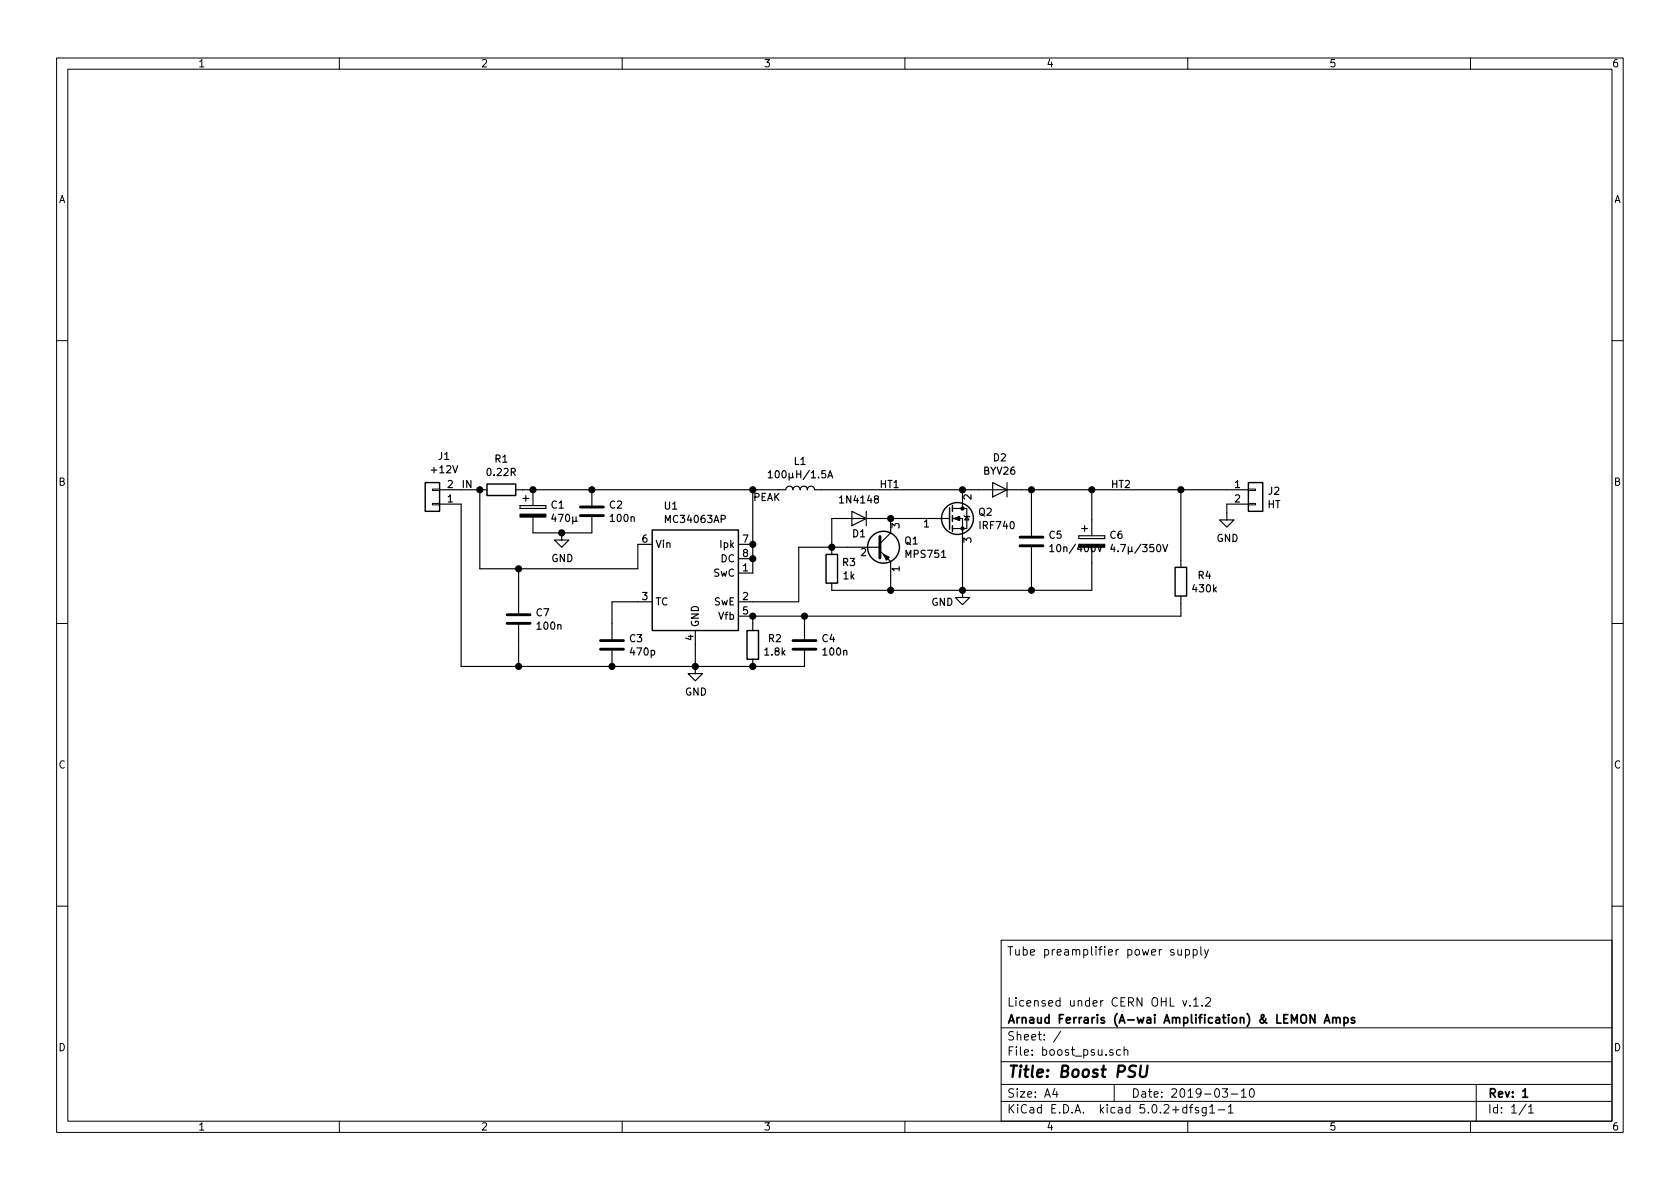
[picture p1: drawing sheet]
<svg xmlns="http://www.w3.org/2000/svg" width="297mm" height="210mm" viewBox="0 0 297 210" stroke-linecap="round" stroke-linejoin="round" font-family="sans-serif">
<g fill="none" stroke="#000" stroke-width=".18">
<path d="M10 10.3h277v189.9h-277zM12 12.2h273v186.1h-273zM60 10.3v1.9M110 10.3v1.9M160 10.3v1.9M210 10.3v1.9M260 10.3v1.9M10 60.2h2M285 60.2h2M76.5 86.5h1.2v.2h-1.2zM76.5 89h1.2v.3h-1.2zM220.7 89h1.3v.3h-1.3z"/>
<path d="M220.7 86.5h1.3v.2h-1.3zM10 110.3h2M285 110.3h2M10 160.2h2M177 166.3h108v32h-108zM208.3 167.9v.9l.4 .1 .2-.1M208.9 167.9v1M209.1 176.9l.4 1 .3-1M209.6 168l.4-.1 .3 .3v.6l-.3 .1-.4-.1M209.6 167.9v1.5M210.4 177.8v.1M211 168l.4-.1 .3 .3-.1 .6-.2 .1-.4-.1"/>
<path d="M211 167.9v1.5M211 176.9l.5-.5v1.5M211 177.9h.9M212.3 167.4v1.3l.2 .2M212.5 177.8v.1M213 167.9l.3 1M213.2 176.6l.2-.2h.3l.3 .2v.3l-.9 1h.9M213.7 167.9l-.5 1.4-.2 .1M285 160.2h2M60 198.3v1.9M110 198.3v1.9M160 198.3v1.9"/>
<path d="M177 194.8h108M177 191.8h108M177 187.8h108M177 181.8h108M186.5 192.5l-.4 1h1M186.8 193v1M187.6 182.3l-1.3 2M196.8 185.7a.37 .37 0 0 0-.6 .1l.1 .2 .5 .2v.1l-.2 .3-.4-.1M197 191.8v3M198.1 185.7l-.4-.1-.3 .3 .1 .6 .2 .1 .4-.1M198.8 185.7a.37 .37 0 0 1 .6 .1v.8M198.8 185.1v1.5"/>
<path d="M210 198.3v1.9M210.3 195.8h.6M210.9 195.3l-.4 .2v1.3M211.9 195.9l-.4-.1-.2 .2 .1 .3 .5 .1v.3h-.6M213.3 195.8v1.2l-.3 .3h-.4M213.3 195.9l-.5-.1-.3 .3 .1 .6 .2 .1 .5-.1M213.9 195.8l.4-.5v1.5M213.9 196.8h.9M215.4 196.3h1.1M216.1 192.5h.9l-.4 .6 .4 .1v.7l-.2 .1-.7-.1M217.2 195.8l.4-.5v1.5M217.2 196.8h.8"/>
<path d="M217.7 193.5h1.1M219.5 193l.4-.5v1.5M219.5 194h.8M221.1 192.6l.2-.1a.8 .8 0 0 1 .5 .8 .8 .8 0 0 1-.5 .7 1 1 0 0 1-.2-1.4zM260 198.3v1.9M261 191.8v6.5M269.8 195.2l-1.2 2M270.3 195.8l.4-.5v1.5M270.3 196.8h.8"/>
</g>
<path d="M232.5 179.4v1.5l-.9-1.5v1.5M235.6 179.9v1M237.6 179.9v1.5M234.1 180.9l.5-1.5 .5 1.5M234.3 180.5h.7M235.6 180.1l.2-.2 .4 .1 .1 .9M236.3 180.1a.36 .36 0 0 1 .3-.2 .36 .36 0 0 1 .3 .2v.8M237.6 180l.4-.1 .4 .3-.1 .6-.3 .1-.4-.1M239.5 180a.37 .37 0 0 0-.6 .1l.1 .3 .5 .1v.1l-.2 .3-.4-.1M269.2 193l.5-.5v1.5M269.2 194h.9" fill="none" stroke="#000" stroke-width=".3"/>
<path d="M201.7 188.4l-.2 1.7 .2 .2a.66 .66 0 0 0 1-.2l.2-1.7" fill="none" stroke="#000" stroke-width=".41"/>
<g fill="none" stroke="#000" stroke-width=".25">
<path d="M75.2 85.3h2.5v5.1h-2.5zM86.1 85.6h5.1v2h-5.1zM115.3 93.7h15.3v17.8h-15.3zM146 98h2.1v5.1h-2.1zM167.9 89.8v3.8M168.4 89.4v1M168.4 91.2v1M168.4 93v1M220.7 85.3h2.6v5.1h-2.6zM132.1 111.5h2v5.1h-2zM207.8 100.3h2v5.1h-2z"/>
<circle cx="156.2" cy="96.8" r="2.82"/>
<circle cx="169.3" cy="91.7" r="2.82"/>
</g>
<g fill="none" stroke="#000" stroke-width=".2">
<path d="M77.7 86.6h8.4M77.7 89.1h3.8v28.8h60.7v-2.8M84.8 86.6v14h28v-4.3h2.5M91.2 86.6h47.7a.63 .63 0 0 1 .7-.6 .63 .63 0 0 1 .6 .6 .63 .63 0 0 1 .6-.6 .63 .63 0 0 1 .7 .6 .63 .63 0 0 1 .6-.6 .63 .63 0 0 1 .6 .6 .63 .63 0 0 1 .7-.6 .63 .63 0 0 1 .6 .6h76.7M91.9 89.4v.5zM91.9 89.9h4.6zM91.9 89.4h4.6zM92.5 88.1h1M93 87.6v1M94.2 91.4v2.8h10.4v-2.8M94.2 86.6v2.8M96.5 89.4v.5z"/>
<path d="M99.3 94.2v1.3h1.3l-1.3 1.3-1.3-1.3h1.3M104.6 86.6v2.8M130.6 96.3h2.5M130.6 98.8h2.5M133.1 86.6v14.7h-2.5M135.8 83.6l.4-.4v1.3M135.8 84.5h.8M146.4 84.5l.4-1.3 .4 1.3M146.5 84.1h.6M150.6 90.4l2.6 1.3-2.6 1.3zM153.2 90.4v2.6M155.6 97.4l1.9 1.9v5.1"/>
<path d="M155.6 96.8h-14.4v9.6h-10.6M157.5 91.7v2.5l-1.9 1.9M167.9 91.7h-20.8v6.3M168.4 91.7h1.8v14h1.2l-1.2 1.2-1.3-1.2h1.3M168.4 89.9h1.8M170.2 89.9h.7v3.6h-2.5M170.2 86.6v3.3M170.4 91.2l.2 .1h.7l.1 .1M170.9 91.3l.4 .6h-.7zM175.5 85.3l2.6 1.3-2.6 1.3zM178.1 85.3v2.6M182.4 86.6v8.1"/>
<path d="M182.4 96.8v7.6M185.6 96.6l.4-.3v1.3M185.6 97.6h.7M190.8 94.7v.5zM190.8 95.2h4.5zM190.8 94.7h4.5zM191.3 93.5h1M191.8 93v1M193 96.8v7.6h-45.9v-1.3M193 86.6v8.1M194 96.3l.4 1.3 .5-1.3M195.3 94.7v.5z"/>
<path d="M196.7 96.2l-.3 .9h.8M205.6 96.3l.4 1.3 .5-1.3M208.8 86.6v13.7M220.7 89.1h-3.8v2.8h1.3l-1.3 1.3-1.3-1.3h1.3M91.7 100.6v7.9M91.7 110.5v7.4M108.2 115.1v2.8M115.3 106.4h-7.1v6.6M122.9 111.5v7.6h1.3l-1.3 1.3-1.2-1.3h1.2M133.1 109v2.5M133.1 116.6v1.3M142.2 109v4"/>
<path d="M208.8 105.4v3.6h-78.2"/>
</g>
<path d="M102.6 91.2h4.1M102.6 89.7h4.1M155.6 94.9v3.8M180.3 96.5h4.1M180.3 95h4.1M89.7 110.2h4M89.7 108.7h4M106.2 114.8h4M106.2 113.3h4M140.2 114.8h4.1M140.2 113.3h4.1" fill="none" stroke="#000" stroke-width=".51"/>
<g fill="#000" stroke="#000" stroke-width=".2">
<path d="M91.9 90.9h4.6v.5h-4.6zM156.2 98l1 .5-.5 .6zM168.7 91.7l1-.4v.8zM190.8 96.3h4.5v.5h-4.5z"/>
<circle cx="170.2" cy="93.5" r=".28"/>
<circle cx="170.2" cy="89.9" r=".28"/>
</g>
<g fill="#000" stroke="#000" stroke-width=".25">
<circle cx="84.8" cy="86.6" r=".51"/>
<circle cx="94.2" cy="86.6" r=".51"/>
<circle cx="99.3" cy="94.2" r=".51"/>
<circle cx="104.6" cy="86.6" r=".51"/>
<circle cx="133.1" cy="98.8" r=".51"/>
<circle cx="133.1" cy="86.6" r=".51"/>
<circle cx="133.1" cy="96.3" r=".51"/>
<circle cx="147.1" cy="96.8" r=".51"/>
<circle cx="157.5" cy="91.7" r=".51"/>
<circle cx="170.2" cy="86.6" r=".51"/>
<circle cx="182.4" cy="86.6" r=".51"/>
<circle cx="193" cy="86.6" r=".51"/>
<circle cx="208.8" cy="86.6" r=".51"/>
<circle cx="91.7" cy="117.9" r=".51"/>
<circle cx="91.7" cy="100.6" r=".51"/>
<circle cx="108.2" cy="117.9" r=".51"/>
<circle cx="122.9" cy="117.9" r=".51"/>
<circle cx="133.1" cy="117.9" r=".51"/>
<circle cx="133.1" cy="109" r=".51"/>
<circle cx="142.2" cy="109" r=".51"/>
<circle cx="157.5" cy="104.4" r=".51"/>
<circle cx="170.2" cy="104.4" r=".51"/>
<circle cx="182.4" cy="104.4" r=".51"/>
</g>
<text font-size="2.8" x="178" y="190.5">Title: Boost PSU</text>
<g font-size="2.1">
<text x="178" y="169">Tube preamplifier power supply</text>
<text x="178" y="178">Licensed under CERN OHL v.1.2</text>
<text x="178" y="184">Sheet: /</text>
<text x="178" y="181">Arnaud Ferraris (A-wai Amplification) &amp; LEMON Amps</text>
<text x="178" y="186.7">File: boost_psu.sch</text>
<text x="178" y="196.9">KiCad E.D.A. kicad 5.0.2+dfsg1-1</text>
<text x="178" y="194.1">Size: A4</text>
<text x="200" y="194.1">Date: 2019-03-10</text>
<text x="263" y="194.1">Rev: 1</text>
<text x="263" y="196.9">Id: 1/1</text>
</g>
<g font-size="1.8">
<text x="35" y="11.9">1</text>
<text x="85" y="11.9">2</text>
<text x="135" y="11.9">3</text>
<text x="185" y="11.9">4</text>
<text x="235" y="11.9">5</text>
<text x="285" y="11.9">6</text>
<text x="10.4" y="35.9">A</text>
<text x="285.4" y="35.9">A</text>
<text x="76.4" y="83.7">+12V</text>
<text x="77.5" y="81.3">J1</text>
<text x="87.5" y="81.8">R1</text>
<text x="140.5" y="82.2">L1</text>
<text x="174" y="83.9">BYV26</text>
<text x="175.7" y="81.6">D2</text>
<text x="10.4" y="85.9">B</text>
<text x="79.1" y="88.8">1</text>
<text x="79.1" y="86.3">2</text>
<text x="81.5" y="86.3">IN</text>
<text x="86.3" y="84.2">0.22R</text>
<text x="97.5" y="89.9">C1</text>
<text x="107.8" y="89.9">C2</text>
<text x="133.1" y="88.6">PEAK</text>
<text x="136.7" y="84.6">100µH/1.5A</text>
<text x="148.8" y="89">1N4148</text>
<text x="155.4" y="86.3">HT1</text>
<text x="171.8" y="88.4" transform="rotate(-90 171.8 88.4)">2</text>
<text x="196.3" y="86.3">HT2</text>
<text x="218.3" y="86.3">1</text>
<text x="218.3" y="88.8">2</text>
<text x="224.1" y="89.9">HT</text>
<text x="224.3" y="87.5">J2</text>
<text x="285.4" y="85.9">B</text>
<text x="97.8" y="92.3">470µ</text>
<text x="108.1" y="92.3">100n</text>
<text x="113.6" y="96">6</text>
<text x="117.5" y="90.1">U1</text>
<text x="117.9" y="92.5">MC34063AP</text>
<text x="131.3" y="96">7</text>
<text x="150.8" y="95">D1</text>
<text x="159.1" y="93.4" transform="rotate(-90 159.1 93.4)">3</text>
<text x="163.3" y="93.3">1</text>
<text x="171.8" y="96" transform="rotate(-90 171.8 96)">3</text>
<text x="173.1" y="91.2">Q2</text>
<text x="173.4" y="93.6">IRF740</text>
<text x="185.5" y="95.3">C5</text>
<text x="196.3" y="95.3">C6</text>
<text x="215.1" y="95.8">GND</text>
<text x="97.5" y="99.4">GND</text>
<text x="115.8" y="96.9">Vin</text>
<text x="126.2" y="102">SwC</text>
<text x="127.5" y="96.9">Ipk</text>
<text x="127.5" y="99.4">DC</text>
<text x="131.3" y="101">1</text>
<text x="131.3" y="98.5">8</text>
<text x="149" y="100.1">R3</text>
<text x="152.2" y="98.3">2</text>
<text x="159.1" y="101.1" transform="rotate(-90 159.1 101.1)">1</text>
<text x="160" y="96.3">Q1</text>
<text x="160.3" y="98.6">MPS751</text>
<text x="186.4" y="97.6">10n/400V</text>
<text x="197.3" y="97.6">4.7µ/350V</text>
<text x="113.6" y="106.1">3</text>
<text x="115.8" y="107.1">TC</text>
<text x="126.3" y="107.1">SwE</text>
<text x="131.3" y="106.1">2</text>
<text x="149.1" y="102.5">1k</text>
<text x="164.7" y="107.1">GND</text>
<text x="211" y="104.7">430k</text>
<text x="211.9" y="102.4">R4</text>
<text x="94.8" y="109">C7</text>
<text x="95.1" y="111.3">100n</text>
<text x="111.4" y="113.6">C3</text>
<text x="122.6" y="113.3" transform="rotate(-90 122.6 113.3)">4</text>
<text x="123.6" y="111" transform="rotate(-90 123.6 111)">GND</text>
<text x="127.2" y="109.6">Vfb</text>
<text x="131.3" y="108.7">5</text>
<text x="135.9" y="113.6">R2</text>
<text x="145.4" y="113.6">C4</text>
<text x="111.6" y="115.9">470p</text>
<text x="135.3" y="115.9">1.8k</text>
<text x="145.6" y="115.9">100n</text>
<text x="121.1" y="123">GND</text>
<text x="10.4" y="135.9">C</text>
<text x="285.4" y="135.9">C</text>
<text x="10.4" y="185.9">D</text>
<text x="285.4" y="185.9">D</text>
<text x="35" y="199.9">1</text>
<text x="85" y="199.9">2</text>
<text x="135" y="199.9">3</text>
<text x="185" y="199.9">4</text>
<text x="235" y="199.9">5</text>
<text x="285" y="199.9">6</text>
</g>
</svg>
